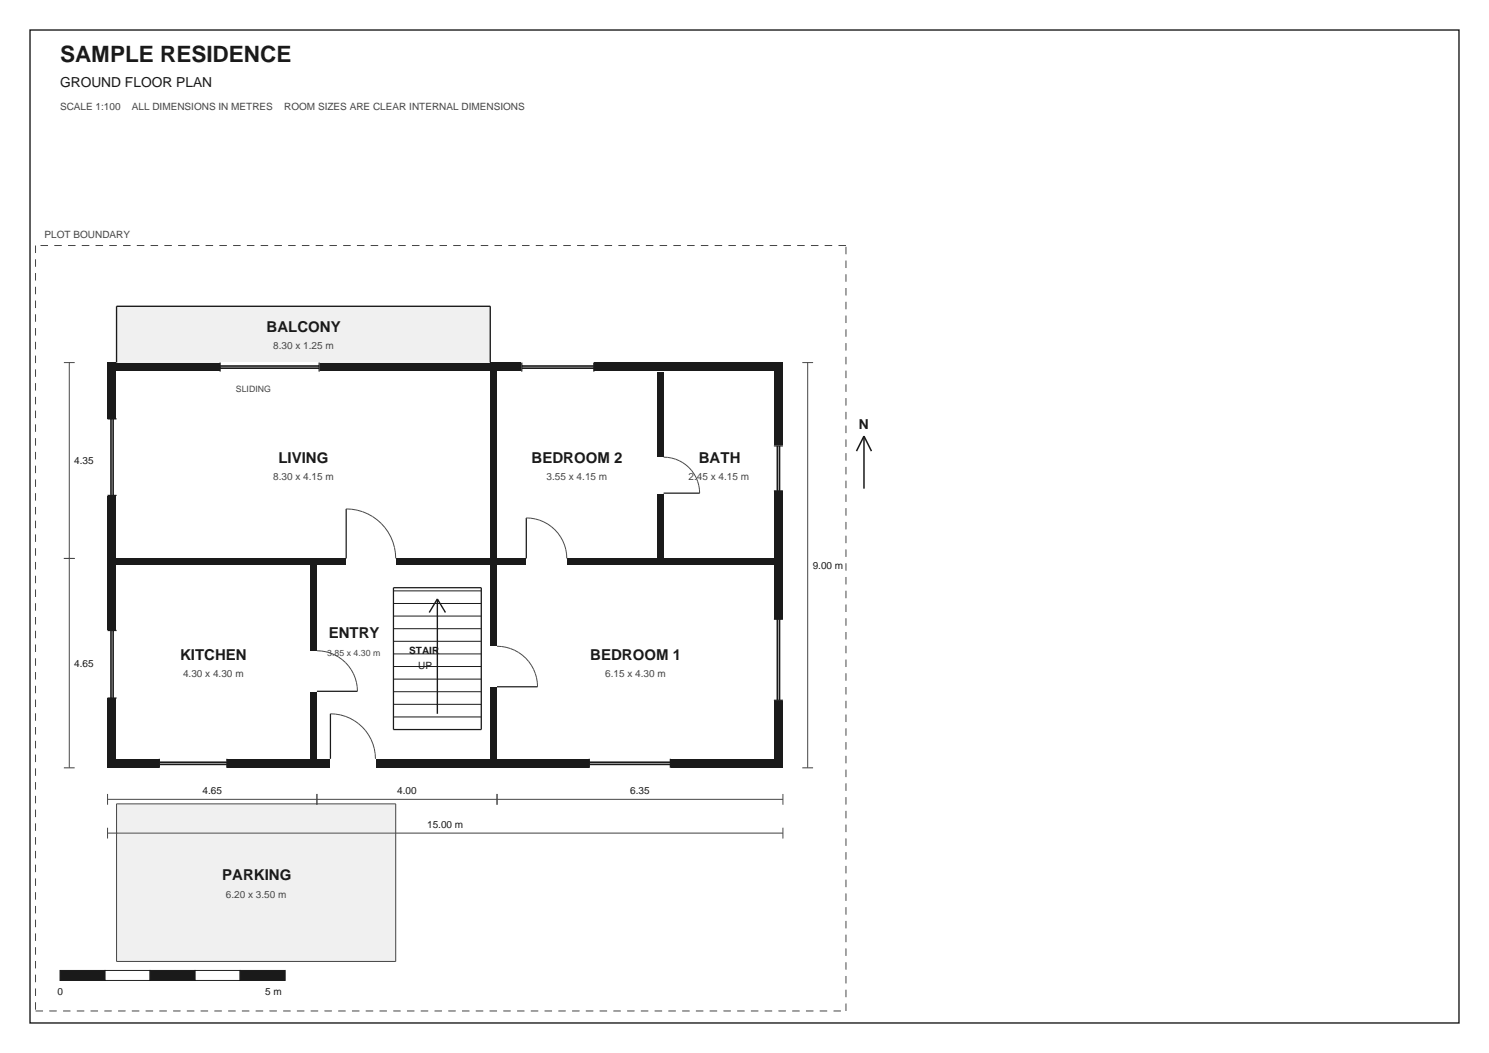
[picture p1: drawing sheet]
<svg xmlns="http://www.w3.org/2000/svg" width="420mm" height="297mm" viewBox="0 0 420 297" stroke-linecap="round" stroke-linejoin="round" font-family="sans-serif">
<path d="M8.5 8.5h403v280h-403z" fill="#fff" stroke="#1a1a1a" stroke-width=".39"/>
<g fill="none" stroke="#474747" stroke-width=".28">
<path d="M10 69.2v2.2M10 73.1v2.1M10 77v2.1M11.4 69.2h2.1M15.3 69.2h2.1M19.2 69.2h2.1M23.1 69.2h2.1M27 69.2h2.1M30.8 69.2h2.1M34.7 69.2h2.1M38.6 69.2h2.1M42.5 69.2h2.1"/>
<path d="M46.4 69.2h2.1M50.2 69.2h2.2M54.1 69.2h2.1M58 69.2h2.1M61.9 69.2h2.1M65.8 69.2h2.1M69.6 69.2h2.2M73.5 69.2h2.1M77.4 69.2h2.1M81.3 69.2h2.1M85.2 69.2h2.1M89 69.2h2.2"/>
<path d="M92.9 69.2h2.1M96.8 69.2h2.1M100.7 69.2h2.1M104.6 69.2h2.1M108.4 69.2h2.2M112.3 69.2h2.1M116.2 69.2h2.1M120.1 69.2h2.1M124 69.2h2.1M127.8 69.2h2.2M131.7 69.2h2.1M135.6 69.2h2.1"/>
<path d="M139.5 69.2h2.1M143.4 69.2h2.1M147.2 69.2h2.2M151.1 69.2h2.1M155 69.2h2.1M158.9 69.2h2.1M162.8 69.2h2.1M166.7 69.2h2.1M170.5 69.2h2.1M174.4 69.2h2.1M178.3 69.2h2.1M182.2 69.2h2.1"/>
<path d="M186.1 69.2h2.1M189.9 69.2h2.2M193.8 69.2h2.1M197.7 69.2h2.1M201.6 69.2h2.1M205.5 69.2h2.1M209.3 69.2h2.2M213.2 69.2h2.1M217.1 69.2h2.1M221 69.2h2.1M224.9 69.2h2.1M228.7 69.2h2.2"/>
<path d="M232.6 69.2h2.1M236.5 69.2h2.1M238.6 69.6v2.1M238.6 73.5v2.1M238.6 77.4v2.1M10 80.9v2.1M10 84.8v2.1M10 88.6v2.2M10 92.5v2.1M10 96.4v2.1M238.6 81.2v2.2M238.6 85.1v2.1"/>
<path d="M238.6 89v2.1M238.6 92.9v2.1M238.6 96.8v2.1M10 100.3v2.1M10 104.2v2.1M10 108.1v2.1M10 111.9v2.1M10 115.8v2.1M10 119.7v2.1M238.6 100.6v2.2M238.6 104.5v2.1M238.6 108.4v2.1"/>
<path d="M238.6 112.3v2.1M238.6 116.2v2.1M10 123.6v2.1M10 127.5v2.1M10 131.3v2.2M10 135.2v2.1M10 139.1v2.1M238.6 120v2.2M238.6 123.9v2.1M238.6 127.8v2.1M238.6 131.7v2.1M238.6 135.6v2.1"/>
<path d="M238.6 139.4v2.2M10 143v2.1M10 146.9v2.1M10 150.7v2.2M10 154.6v2.1M10 158.5v2.1M238.6 143.3v2.1M238.6 147.2v2.1M238.6 151.1v2.1M238.6 155v2.1M238.6 158.9v2.1M10 162.4v2.1"/>
<path d="M10 166.3v2.1M10 170.1v2.2M10 174v2.1M10 177.9v2.1M238.6 162.7v2.1M238.6 166.6v2.1M238.6 170.5v2.1M238.6 174.4v2.1M238.6 178.3v2.1M10 181.8v2.1M10 185.7v2.1M10 189.5v2.2"/>
<path d="M10 193.4v2.1M10 197.3v2.1M238.6 182.1v2.2M238.6 186v2.1M238.6 189.9v2.1M238.6 193.8v2.1M238.6 197.7v2.1M10 201.2v2.1M10 205.1v2.1M10 208.9v2.2M10 212.8v2.1M10 216.7v2.1"/>
<path d="M238.6 201.5v2.2M238.6 205.4v2.1M238.6 209.3v2.1M238.6 213.2v2.1M238.6 217.1v2.1M10 220.6v2.1M10 224.5v2.1M10 228.3v2.2M10 232.2v2.1M10 236.1v2.1M10 240v2.1M238.6 220.9v2.2"/>
<path d="M238.6 224.8v2.1M238.6 228.7v2.1M238.6 232.6v2.1M238.6 236.5v2.1M10 243.9v2.1M10 247.8v2.1M10 251.6v2.1M10 255.5v2.1M10 259.4v2.1M238.6 240.3v2.2M238.6 244.2v2.1M238.6 248.1v2.1"/>
<path d="M238.6 252v2.1M238.6 255.9v2.1M238.6 259.7v2.2M10 263.3v2.1M10 267.2v2.1M10 271v2.2M10 274.9v2.1M10 278.8v2.1M238.6 263.6v2.1M238.6 267.5v2.1M238.6 271.4v2.1M238.6 275.3v2.1"/>
<path d="M238.6 279.1v2.2M10 285.1h2.1M10 282.7v2.1M13.9 285.1h2.1M17.8 285.1h2.1M21.7 285.1h2.1M25.5 285.1h2.2M29.4 285.1h2.1M33.3 285.1h2.1M37.2 285.1h2.1M41.1 285.1h2.1M44.9 285.1h2.2"/>
<path d="M48.8 285.1h2.1M52.7 285.1h2.1M56.6 285.1h2.1M60.5 285.1h2.1M64.3 285.1h2.2M68.2 285.1h2.1M72.1 285.1h2.1M76 285.1h2.1M79.9 285.1h2.1M83.7 285.1h2.2M87.6 285.1h2.1M91.5 285.1h2.1"/>
<path d="M95.4 285.1h2.1M99.3 285.1h2.1M103.2 285.1h2.1M107 285.1h2.1M110.9 285.1h2.1M114.8 285.1h2.1M118.7 285.1h2.1M122.6 285.1h2.1M126.4 285.1h2.2M130.3 285.1h2.1M134.2 285.1h2.1M138.1 285.1h2.1"/>
<path d="M142 285.1h2.1M145.8 285.1h2.2M149.7 285.1h2.1M153.6 285.1h2.1M157.5 285.1h2.1M161.4 285.1h2.1M165.2 285.1h2.2M169.1 285.1h2.1M173 285.1h2.1M176.9 285.1h2.1M180.8 285.1h2.1M184.6 285.1h2.2"/>
<path d="M188.5 285.1h2.1M192.4 285.1h2.1M196.3 285.1h2.1M200.2 285.1h2.1M204 285.1h2.2M207.9 285.1h2.1M211.8 285.1h2.1M215.7 285.1h2.1M219.6 285.1h2.1M223.4 285.1h2.2M227.3 285.1h2.1M231.2 285.1h2.1"/>
<path d="M235.1 285.1h2.1M238.6 283v2.1"/>
</g>
<path d="M32.9 226.7h78.7v44.5h-78.7z" fill="#f0f0f0"/>
<path d="M32.9 226.7h78.7v44.5h-78.7z" fill="none" stroke="#474747" stroke-width=".28"/>
<path d="M30.3 102.3h190.5v114.3h-190.5z" fill="#1a1a1a"/>
<path d="M32.9 104.8h185.4v109.2h-185.4z" fill="#fff"/>
<g fill="#1a1a1a">
<path d="M87.5 159.4h1.9v54.6h-1.9z"/>
<path d="M138.3 104.8h1.9v109.2h-1.9z"/>
<path d="M32.9 157.5h185.4v1.9h-185.4z"/>
<path d="M185.3 104.8h1.9v52.7h-1.9z"/>
</g>
<path d="M32.9 86.4h105.4v15.9h-105.4z" fill="#f0f0f0"/>
<path d="M32.9 102.3v-15.9h105.4v15.9M123.4 168.9v32.4M123.4 168.9l-2.3 3.9M123.4 168.9l2.3 3.9" fill="none" stroke="#1a1a1a" stroke-width=".39"/>
<path d="M111 165.8h24.7v40h-24.7z" fill="none" stroke="#1a1a1a" stroke-width=".35"/>
<path d="M111 177.3h24.7M111 173.8h24.7M111 170.2h24.7M111 166.7h24.7M111 198.7h24.7M111 195.1h24.7M111 191.5h24.7M111 188h24.7M111 184.4h24.7M111 180.9h24.7M111 202.2h24.7" fill="none" stroke="#1a1a1a" stroke-width=".28"/>
<path d="M93.2 214h12.7v2.6h-12.7z" fill="#fff"/>
<path d="M93.2 201.3v12.7" fill="none" stroke="#1a1a1a" stroke-width=".35"/>
<path d="M93.2 201.3a12.7 12.7 0 0 1 12.7 12.7" fill="none" stroke="#474747" stroke-width=".28"/>
<path d="M87.5 183.5h1.9v11.5h-1.9z" fill="#fff"/>
<path d="M89.4 195h11.4" fill="none" stroke="#1a1a1a" stroke-width=".35"/>
<path d="M89.4 183.5a11.4 11.4 0 0 1 11.4 11.5" fill="none" stroke="#474747" stroke-width=".28"/>
<path d="M97.6 157.5h14v1.9h-14z" fill="#fff"/>
<path d="M97.6 143.5v14" fill="none" stroke="#1a1a1a" stroke-width=".35"/>
<path d="M97.6 143.5a14 14 0 0 1 14 14" fill="none" stroke="#474747" stroke-width=".28"/>
<path d="M138.3 182.3h1.9v11.4h-1.9z" fill="#fff"/>
<path d="M140.2 193.7h11.4" fill="none" stroke="#1a1a1a" stroke-width=".35"/>
<path d="M140.2 182.3a11.4 11.4 0 0 1 11.4 11.4" fill="none" stroke="#474747" stroke-width=".28"/>
<path d="M148.4 157.5h11.5v1.9h-11.5z" fill="#fff"/>
<path d="M148.4 146.1v11.4" fill="none" stroke="#1a1a1a" stroke-width=".35"/>
<path d="M148.4 146.1a11.4 11.4 0 0 1 11.5 11.4" fill="none" stroke="#474747" stroke-width=".28"/>
<path d="M185.3 128.9h1.9v10.2h-1.9z" fill="#fff"/>
<path d="M187.2 139.1h10.1" fill="none" stroke="#1a1a1a" stroke-width=".35"/>
<path d="M187.2 128.9a10.2 10.2 0 0 1 10.1 10.2" fill="none" stroke="#474747" stroke-width=".28"/>
<path d="M62.1 102.3h27.9v2.5h-27.9z" fill="#fff"/>
<path d="M62.1 103.8h27.9M62.1 103.2h27.9" fill="none" stroke="#1a1a1a" stroke-width=".46"/>
<path d="M62.1 102.3v2.5M90 102.3v2.5" fill="none" stroke="#1a1a1a" stroke-width=".35"/>
<path d="M30.3 118.1h2.6v21.6h-2.6z" fill="#fff"/>
<path d="M31.3 118.1v21.6M31.9 118.1v21.6" fill="none" stroke="#1a1a1a" stroke-width=".46"/>
<path d="M30.3 118.1h2.6M30.3 139.7h2.6" fill="none" stroke="#1a1a1a" stroke-width=".35"/>
<path d="M30.3 177.8h2.6v19.1h-2.6z" fill="#fff"/>
<path d="M31.3 177.8v19.1M31.9 177.8v19.1" fill="none" stroke="#1a1a1a" stroke-width=".46"/>
<path d="M30.3 177.8h2.6M30.3 196.9h2.6" fill="none" stroke="#1a1a1a" stroke-width=".35"/>
<path d="M44.9 214h19.1v2.6h-19.1z" fill="#fff"/>
<path d="M44.9 215.6h19.1M44.9 215h19.1" fill="none" stroke="#1a1a1a" stroke-width=".46"/>
<path d="M44.9 214v2.6M64 214v2.6" fill="none" stroke="#1a1a1a" stroke-width=".35"/>
<path d="M166.2 214h22.9v2.6h-22.9z" fill="#fff"/>
<path d="M166.2 215.6h22.9M166.2 215h22.9" fill="none" stroke="#1a1a1a" stroke-width=".46"/>
<path d="M166.2 214v2.6M189.1 214v2.6" fill="none" stroke="#1a1a1a" stroke-width=".35"/>
<path d="M218.3 174.7h2.5v22.8h-2.5z" fill="#fff"/>
<path d="M219.3 174.7v22.8M219.9 174.7v22.8" fill="none" stroke="#1a1a1a" stroke-width=".46"/>
<path d="M218.3 174.7h2.5M218.3 197.5h2.5" fill="none" stroke="#1a1a1a" stroke-width=".35"/>
<path d="M147.2 102.3h20.3v2.5h-20.3z" fill="#fff"/>
<path d="M147.2 103.8h20.3M147.2 103.2h20.3" fill="none" stroke="#1a1a1a" stroke-width=".46"/>
<path d="M147.2 102.3v2.5M167.5 102.3v2.5" fill="none" stroke="#1a1a1a" stroke-width=".35"/>
<path d="M218.3 125.8h2.5v12.7h-2.5z" fill="#fff"/>
<path d="M219.3 125.8v12.7M219.9 125.8v12.7" fill="none" stroke="#1a1a1a" stroke-width=".46"/>
<path d="M218.3 138.5h2.5M218.3 125.8h2.5" fill="none" stroke="#1a1a1a" stroke-width=".35"/>
<g fill="none" stroke="#474747" stroke-width=".28">
<path d="M18 102.3h3.1M19.5 102.3v114.3M226.3 102.3h3M227.8 102.3v114.3M18 157.5h3.1M18 216.6h3.1M226.3 216.6h3M30.3 225.5h190.5M30.3 223.9v3.1M30.3 233.5v3M30.3 235h190.5M89.4 223.9v3.1"/>
<path d="M140.2 223.9v3.1M220.8 223.9v3.1M220.8 233.5v3"/>
</g>
<path d="M243.7 123v14.8M243.7 123l-2.1 4.2M243.7 123l2.1 4.2" fill="none" stroke="#1a1a1a" stroke-width=".42"/>
<path d="M16.9 273.7h12.7v2.8h-12.7z" fill="#1a1a1a" stroke="#1a1a1a" stroke-width=".28"/>
<path d="M29.6 273.7h12.7v2.8h-12.7z" fill="#fff" stroke="#1a1a1a" stroke-width=".28"/>
<path d="M42.3 273.7h12.7v2.8h-12.7z" fill="#1a1a1a" stroke="#1a1a1a" stroke-width=".28"/>
<path d="M55 273.7h12.7v2.8h-12.7z" fill="#fff" stroke="#1a1a1a" stroke-width=".28"/>
<path d="M67.7 273.7h12.7v2.8h-12.7z" fill="#1a1a1a" stroke="#1a1a1a" stroke-width=".28"/>
<text font-size="6.3" fill="#1a1a1a" x="16.9" y="17.6">SAMPLE RESIDENCE</text>
<g font-size="4.2" fill="#1a1a1a">
<text x="75.2" y="93.6">BALCONY</text>
<text x="78.5" y="130.5">LIVING</text>
<text x="150" y="130.5">BEDROOM 2</text>
<text x="197.1" y="130.5">BATH</text>
<text x="92.7" y="180">ENTRY</text>
<text x="50.8" y="186">KITCHEN</text>
<text x="166.5" y="186">BEDROOM 1</text>
<text x="62.7" y="248.2">PARKING</text>
</g>
<g font-size="3.9" fill="#1a1a1a">
<text x="16.9" y="24.7">GROUND FLOOR PLAN</text>
<text x="242.3" y="120.9">N</text>
</g>
<g font-size="2.8" fill="#474747">
<text x="16.9" y="31">SCALE 1:100</text>
<text x="37.2" y="31">ALL DIMENSIONS IN METRES</text>
<text x="80.1" y="31">ROOM SIZES ARE CLEAR INTERNAL DIMENSIONS</text>
<text x="12.6" y="67.1">PLOT BOUNDARY</text>
<text x="77" y="98.6">8.30 x 1.25 m</text>
<text x="77" y="135.4">8.30 x 4.15 m</text>
<text x="154.2" y="135.4">3.55 x 4.15 m</text>
<text x="194.2" y="135.4">2.45 x 4.15 m</text>
<text x="51.6" y="191">4.30 x 4.30 m</text>
<text x="170.7" y="191">6.15 x 4.30 m</text>
<text x="63.7" y="253.2">6.20 x 3.50 m</text>
</g>
<g font-size="2.8" fill="#1a1a1a">
<text x="21" y="130.9">4.35</text>
<text x="229.2" y="160.5">9.00 m</text>
<text x="115.4" y="184.4">STAIR</text>
<text x="21" y="188.1">4.65</text>
<text x="118" y="188.6">UP</text>
<text x="57.1" y="224">4.65</text>
<text x="112" y="224">4.00</text>
<text x="177.8" y="224">6.35</text>
<text x="120.5" y="233.6">15.00 m</text>
<text x="16.2" y="280.8">0</text>
<text x="74.8" y="280.8">5 m</text>
</g>
<g font-size="2.5" fill="#474747">
<text x="66.5" y="110.5">SLIDING</text>
<text x="92.3" y="184.9">3.85 x 4.30 m</text>
</g>
</svg>
